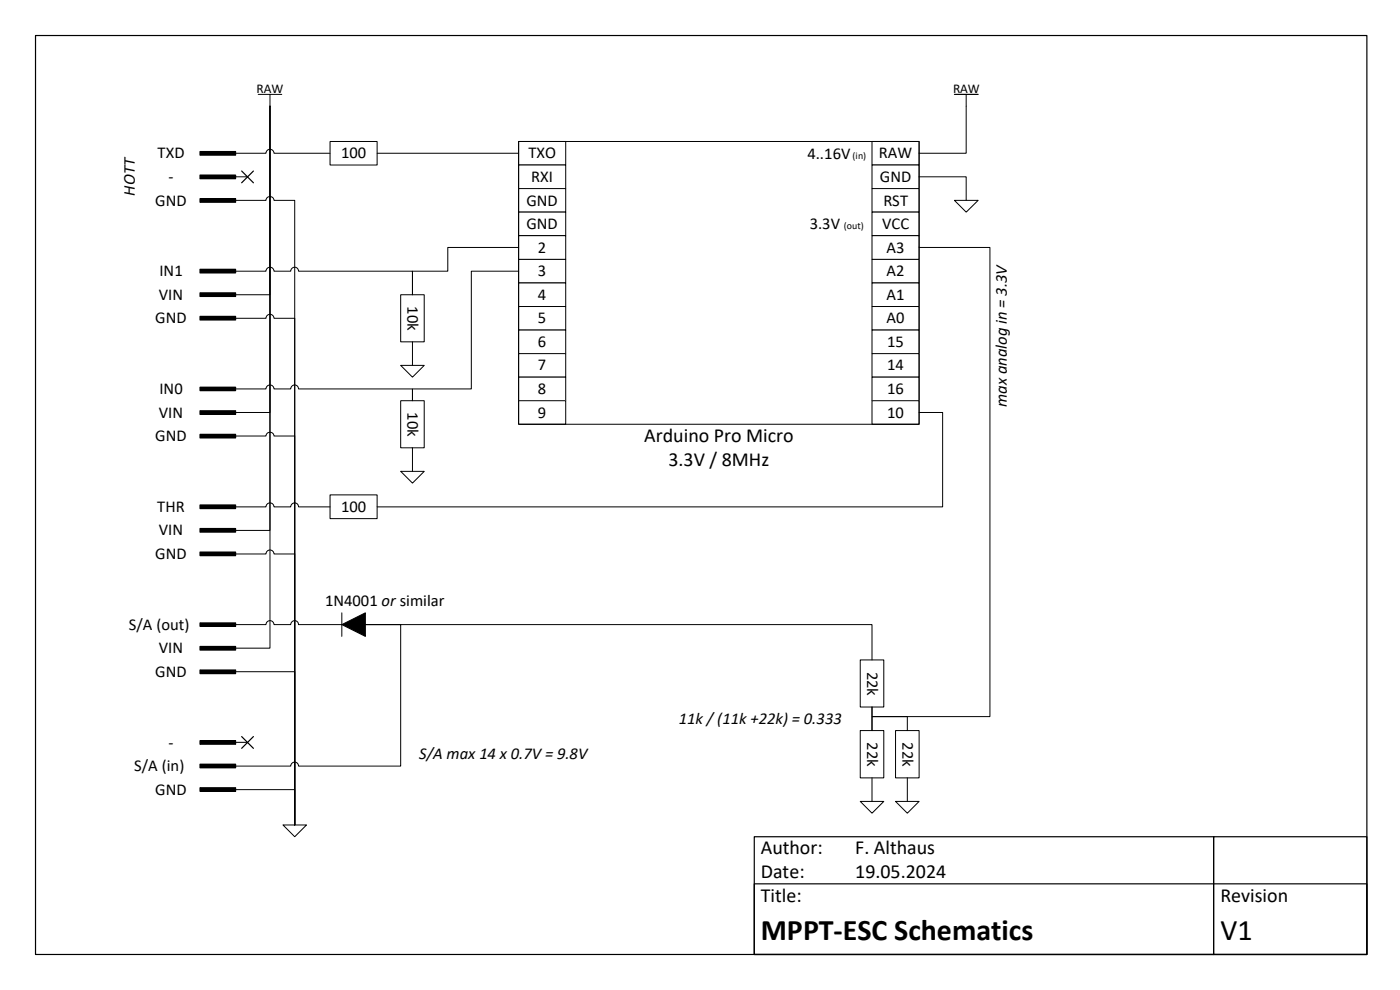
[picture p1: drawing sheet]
<svg xmlns="http://www.w3.org/2000/svg" width="297mm" height="210mm" viewBox="0 0 297 210" stroke-linecap="round" stroke-linejoin="round" font-family="sans-serif">
<path d="M7.5 7.5h282.5v195h-282.5zM160 177.5h97.5v25h-97.5zM257.5 177.5h32.5v25h-32.5zM160 187.5h130v15h-130z" fill="none" stroke="#000" stroke-width=".25"/>
<path d="M110 30h10v5h-10z" fill="#fff"/>
<path d="M110 30h10v5h-10z" fill="none" stroke="#000" stroke-width=".21"/>
<path d="M110 35h10v5h-10z" fill="#fff"/>
<path d="M110 35h10v5h-10z" fill="none" stroke="#000" stroke-width=".21"/>
<path d="M110 40h10v5h-10z" fill="#fff"/>
<path d="M110 40h10v5h-10z" fill="none" stroke="#000" stroke-width=".21"/>
<path d="M110 45h10v5h-10z" fill="#fff"/>
<path d="M110 45h10v5h-10z" fill="none" stroke="#000" stroke-width=".21"/>
<path d="M110 50h10v5h-10z" fill="#fff"/>
<path d="M110 50h10v5h-10z" fill="none" stroke="#000" stroke-width=".21"/>
<path d="M110 55h10v5h-10z" fill="#fff"/>
<path d="M110 55h10v5h-10z" fill="none" stroke="#000" stroke-width=".21"/>
<path d="M110 60h10v5h-10z" fill="#fff"/>
<path d="M110 60h10v5h-10z" fill="none" stroke="#000" stroke-width=".21"/>
<path d="M110 65h10v5h-10z" fill="#fff"/>
<path d="M110 65h10v5h-10z" fill="none" stroke="#000" stroke-width=".21"/>
<path d="M110 70h10v5h-10z" fill="#fff"/>
<path d="M110 70h10v5h-10z" fill="none" stroke="#000" stroke-width=".21"/>
<path d="M110 75h10v5h-10z" fill="#fff"/>
<path d="M110 75h10v5h-10z" fill="none" stroke="#000" stroke-width=".21"/>
<path d="M110 80h10v5h-10z" fill="#fff"/>
<path d="M110 80h10v5h-10z" fill="none" stroke="#000" stroke-width=".21"/>
<path d="M110 85h10v5h-10z" fill="#fff"/>
<path d="M110 85h10v5h-10z" fill="none" stroke="#000" stroke-width=".21"/>
<path d="M185 30h10v5h-10z" fill="#fff"/>
<path d="M185 30h10v5h-10z" fill="none" stroke="#000" stroke-width=".21"/>
<path d="M185 35h10v5h-10z" fill="#fff"/>
<path d="M185 35h10v5h-10z" fill="none" stroke="#000" stroke-width=".21"/>
<path d="M185 40h10v5h-10z" fill="#fff"/>
<path d="M185 40h10v5h-10z" fill="none" stroke="#000" stroke-width=".21"/>
<path d="M185 45h10v5h-10z" fill="#fff"/>
<path d="M185 45h10v5h-10z" fill="none" stroke="#000" stroke-width=".21"/>
<path d="M185 50h10v5h-10z" fill="#fff"/>
<path d="M185 50h10v5h-10z" fill="none" stroke="#000" stroke-width=".21"/>
<path d="M185 55h10v5h-10z" fill="#fff"/>
<path d="M185 55h10v5h-10z" fill="none" stroke="#000" stroke-width=".21"/>
<path d="M185 60h10v5h-10z" fill="#fff"/>
<path d="M185 60h10v5h-10z" fill="none" stroke="#000" stroke-width=".21"/>
<path d="M185 65h10v5h-10z" fill="#fff"/>
<path d="M185 65h10v5h-10z" fill="none" stroke="#000" stroke-width=".21"/>
<path d="M185 70h10v5h-10z" fill="#fff"/>
<path d="M185 70h10v5h-10z" fill="none" stroke="#000" stroke-width=".21"/>
<path d="M185 75h10v5h-10z" fill="#fff"/>
<path d="M185 75h10v5h-10z" fill="none" stroke="#000" stroke-width=".21"/>
<path d="M185 80h10v5h-10z" fill="#fff"/>
<path d="M185 80h10v5h-10z" fill="none" stroke="#000" stroke-width=".21"/>
<path d="M185 85h10v5h-10z" fill="#fff"/>
<path d="M110 30h85v60h-85zM185 85h10v5h-10z" fill="none" stroke="#000" stroke-width=".21"/>
<path d="M70 30h10v5h-10z" fill="#fff"/>
<path d="M42.4 32.1h7.6v.8h-7.6zM42.4 37.1h7.6v.8h-7.6zM50 32.5h6.4a.85 .85 0 0 1 .9-.8 .85 .85 0 0 1 .8 .8h11.9M70 30h10v5h-10zM80 32.5h30M42.4 42.1h7.6v.8h-7.6z" fill="none" stroke="#000" stroke-width=".21"/>
<path d="M42.4 32.1h7.6v.8h-7.6zM42.4 37.1h7.6v.8h-7.6zM42.4 42.1h7.6v.8h-7.6z" fill="#000"/>
<path d="M85 62.5h5v10h-5z" fill-rule="evenodd" fill="#fff"/>
<path d="M85 62.5h5v10h-5z" fill="none" stroke="#000" stroke-width=".21"/>
<path d="M85 85h5v10h-5z" fill-rule="evenodd" fill="#fff"/>
<g fill="none" stroke="#000" stroke-width=".21">
<path d="M42.4 57.1h7.6v.8h-7.6zM42.4 62.1h7.6v.8h-7.6zM42.4 67.1h7.6v.8h-7.6zM42.4 82.1h7.6v.8h-7.6zM42.4 87.1h7.6v.8h-7.6zM42.4 92.1h7.6v.8h-7.6zM85 85h5v10h-5zM42.4 107.1h7.6v.8h-7.6zM42.4 112.1h7.6v.8h-7.6zM42.4 117.1h7.6v.8h-7.6zM42.4 132.1h7.6v.8h-7.6zM42.4 137.1h7.6v.8h-7.6z"/>
<path d="M42.4 142.1h7.6v.8h-7.6zM42.4 157.1h7.6v.8h-7.6zM42.4 162.1h7.6v.8h-7.6zM42.4 167.1h7.6v.8h-7.6z"/>
</g>
<g fill="#000">
<path d="M42.4 57.1h7.6v.8h-7.6zM42.4 62.1h7.6v.8h-7.6zM42.4 67.1h7.6v.8h-7.6zM42.4 82.1h7.6v.8h-7.6zM42.4 87.1h7.6v.8h-7.6zM42.4 92.1h7.6v.8h-7.6zM42.4 107.1h7.6v.8h-7.6zM42.4 112.1h7.6v.8h-7.6zM42.4 117.1h7.6v.8h-7.6zM42.4 132.1h7.6v.8h-7.6zM42.4 137.1h7.6v.8h-7.6zM42.4 142.1h7.6v.8h-7.6z"/>
<path d="M42.4 157.1h7.6v.8h-7.6zM42.4 162.1h7.6v.8h-7.6zM42.4 167.1h7.6v.8h-7.6z"/>
</g>
<path d="M60 175h5l-2.5 2.5z" fill="#fff"/>
<g fill="none" stroke="#000" stroke-width=".21">
<path d="M54.8 20h5M57.3 22.5v40h-7.3M57.3 22.5v65h-7.3M57.3 22.5v90h-7.3M57.3 22.5v115h-7.3M57.3 20v2.5M50 42.5h6.4a.85 .85 0 0 1 .9-.8 .85 .85 0 0 1 .8 .8h4.4v132.5M50 67.5h6.4a.85 .85 0 0 1 .9-.8 .85 .85 0 0 1 .8 .8h4.4v107.5M50 92.5h6.4a.85 .85 0 0 1 .9-.8 .85 .85 0 0 1 .8 .8h4.4v82.5M50 117.5h6.4a.85 .85 0 0 1 .9-.8 .85 .85 0 0 1 .8 .8h4.4v57.5M50 142.5h12.5v32.5M50 167.5h12.5v7.5"/>
<path d="M60 175h5l-2.5 2.5z"/>
</g>
<path d="M182.5 155h5v10h-5z" fill-rule="evenodd" fill="#fff"/>
<path d="M182.5 155h5v10h-5z" fill="none" stroke="#000" stroke-width=".21"/>
<path d="M182.5 140h5v10h-5z" fill-rule="evenodd" fill="#fff"/>
<path d="M195 52.5h15v99.5h-25v3v-5M77.5 132.5h107.5v7.5M182.5 140h5v10h-5z" fill="none" stroke="#000" stroke-width=".21"/>
<path d="M182.5 170h5l-2.5 2.5z" fill="#fff"/>
<path d="M182.5 170h5l-2.5 2.5zM185 165v5" fill="none" stroke="#000" stroke-width=".21"/>
<path d="M85 100h5l-2.5 2.5z" fill="#fff"/>
<path d="M85 100h5l-2.5 2.5z" fill="none" stroke="#000" stroke-width=".21"/>
<path d="M85 77.5h5l-2.5 2.5z" fill="#fff"/>
<path d="M85 77.5h5l-2.5 2.5z" fill="none" stroke="#000" stroke-width=".21"/>
<path d="M70 105h10v5h-10z" fill="#fff"/>
<path d="M205 20v2.5M110 52.5h-15v5h-7.5v5v-5h-24.2a.83 .83 0 0 0-.8-.8 .83 .83 0 0 0-.8 .8h-3.6a.85 .85 0 0 0-.8-.8 .85 .85 0 0 0-.9 .8h-6.4M110 57.5h-10v25h-12.5v2.5v-2.5h-24.2a.83 .83 0 0 0-.8-.8 .83 .83 0 0 0-.8 .8h-3.6a.85 .85 0 0 0-.8-.8 .85 .85 0 0 0-.9 .8h-6.4M87.5 72.5v5M87.5 95v5M195 87.5h5v20h-120M50 107.5h6.4a.85 .85 0 0 1 .9-.8 .85 .85 0 0 1 .8 .8h3.6a.83 .83 0 0 1 .8-.8 .83 .83 0 0 1 .8 .8h6.7M70 105h10v5h-10zM77.5 132.5h7.5v30h-21.7a.83 .83 0 0 0-.8-.8 .83 .83 0 0 0-.8 .8h-11.7" fill="none" stroke="#000" stroke-width=".21"/>
<path d="M202.5 20h5" fill="none" stroke="#000" stroke-width=".25"/>
<path d="M202.5 42.5h5l-2.5 2.5z" fill="#fff"/>
<path d="M50 37.5h2.5M195 37.5h10v5M205 22.5v10h-10M202.5 42.5h5l-2.5 2.5zM50 132.5h6.4a.85 .85 0 0 1 .9-.8 .85 .85 0 0 1 .8 .8h3.6a.83 .83 0 0 1 .8-.8 .83 .83 0 0 1 .8 .8h9.2M72.5 132.5l5-2.5v5zM72.5 130v5M50 157.5h2.5" fill="none" stroke="#000" stroke-width=".21"/>
<path d="M51.3 36.3l2.5 2.5M53.8 36.3l-2.5 2.5M51.3 156.3l2.5 2.4M53.8 156.3l-2.5 2.4" fill="none" stroke="#000" stroke-width=".25"/>
<path d="M72.5 132.5l5-2.5v5z" fill="#000"/>
<path d="M190 155h5v10h-5z" fill-rule="evenodd" fill="#fff"/>
<path d="M190 155h5v10h-5z" fill="none" stroke="#000" stroke-width=".21"/>
<path d="M190 170h5l-2.5 2.5z" fill="#fff"/>
<path d="M185 150v2h7.5v3M190 170h5l-2.5 2.5zM192.5 165v5" fill="none" stroke="#000" stroke-width=".21"/>
<g font-size="6.3">
<text x="161.4" y="199.4">MPPT-ESC Schematics</text>
<text x="258.9" y="199.4">V1</text>
</g>
<g font-size="4.2">
<text x="136.7" y="93.8">Arduino Pro Micro</text>
<text x="141.8" y="98.8">3.3V / 8MHz</text>
<text x="161.4" y="181.3">Author:</text>
<text x="181.4" y="181.3">F. Althaus</text>
<text x="161.4" y="186.3">Date:</text>
<text x="161.4" y="191.3">Title:</text>
<text x="181.4" y="186.3">19.05.2024</text>
<text x="258.9" y="191.3">Revision</text>
</g>
<g font-size="3.5">
<text x="33.4" y="33.6">TXD</text>
<text x="72.3" y="33.6">100</text>
<text x="112.1" y="33.6">TXO</text>
<text x="171.3" y="33.7">4..16V</text>
<text x="186.5" y="33.6">RAW</text>
<text x="28.6" y="41.5" transform="rotate(-90 28.6 41.5)">HOTT</text>
<text x="35.7" y="38.6">-</text>
<text x="112.7" y="38.6">RXI</text>
<text x="186.7" y="38.6">GND</text>
<text x="32.9" y="43.6">GND</text>
<text x="111.7" y="43.6">GND</text>
<text x="187.4" y="43.6">RST</text>
<text x="111.7" y="48.6">GND</text>
<text x="114.1" y="53.6">2</text>
<text x="171.8" y="48.6">3.3V</text>
<text x="187.2" y="48.6">VCC</text>
<text x="188.1" y="53.6">A3</text>
<text x="33.8" y="58.6">IN1</text>
<text x="114.1" y="58.6">3</text>
<text x="188.1" y="58.6">A2</text>
<text x="33.7" y="63.6">VIN</text>
<text x="86.5" y="64.9" transform="rotate(90 86.5 64.9)">10k</text>
<text x="114.1" y="63.6">4</text>
<text x="188.1" y="63.6">A1</text>
<text x="32.9" y="68.6">GND</text>
<text x="114.1" y="68.6">5</text>
<text x="188.1" y="68.6">A0</text>
<text x="114.1" y="73.6">6</text>
<text x="188.2" y="73.6">15</text>
<text x="33.8" y="83.6">IN0</text>
<text x="114.1" y="78.6">7</text>
<text x="114.1" y="83.6">8</text>
<text x="188.2" y="78.6">14</text>
<text x="188.2" y="83.6">16</text>
<text x="33.7" y="88.6">VIN</text>
<text x="86.5" y="87.4" transform="rotate(90 86.5 87.4)">10k</text>
<text x="114.1" y="88.6">9</text>
<text x="188.2" y="88.6">10</text>
<text x="213.6" y="86.3" transform="rotate(-90 213.6 86.3)">max analog in = 3.3V</text>
<text x="32.9" y="93.6">GND</text>
<text x="33.4" y="108.6">THR</text>
<text x="33.7" y="113.6">VIN</text>
<text x="72.3" y="108.6">100</text>
<text x="32.9" y="118.6">GND</text>
<text x="69" y="128.6">1N4001 or similar</text>
<text x="27.3" y="133.6">S/A (out)</text>
<text x="32.9" y="143.6">GND</text>
<text x="33.7" y="138.6">VIN</text>
<text x="184" y="142.5" transform="rotate(90 184 142.5)">22k</text>
<text x="144" y="153.6">11k / (11k +22k) = 0.333</text>
<text x="35.7" y="158.6">-</text>
<text x="88.9" y="161.1">S/A max 14 x 0.7V = 9.8V</text>
<text x="184" y="157.4" transform="rotate(90 184 157.4)">22k</text>
<text x="191.5" y="157.4" transform="rotate(90 191.5 157.4)">22k</text>
<text x="28.5" y="163.6">S/A (in)</text>
<text x="32.9" y="168.6">GND</text>
</g>
<g font-size="2.8">
<text x="54.4" y="19.6">RAW</text>
<text x="202.2" y="19.6">RAW</text>
</g>
<g font-size="2.1">
<text x="180.9" y="33.7">(in)</text>
<text x="179" y="48.6">(out)</text>
</g>
</svg>
